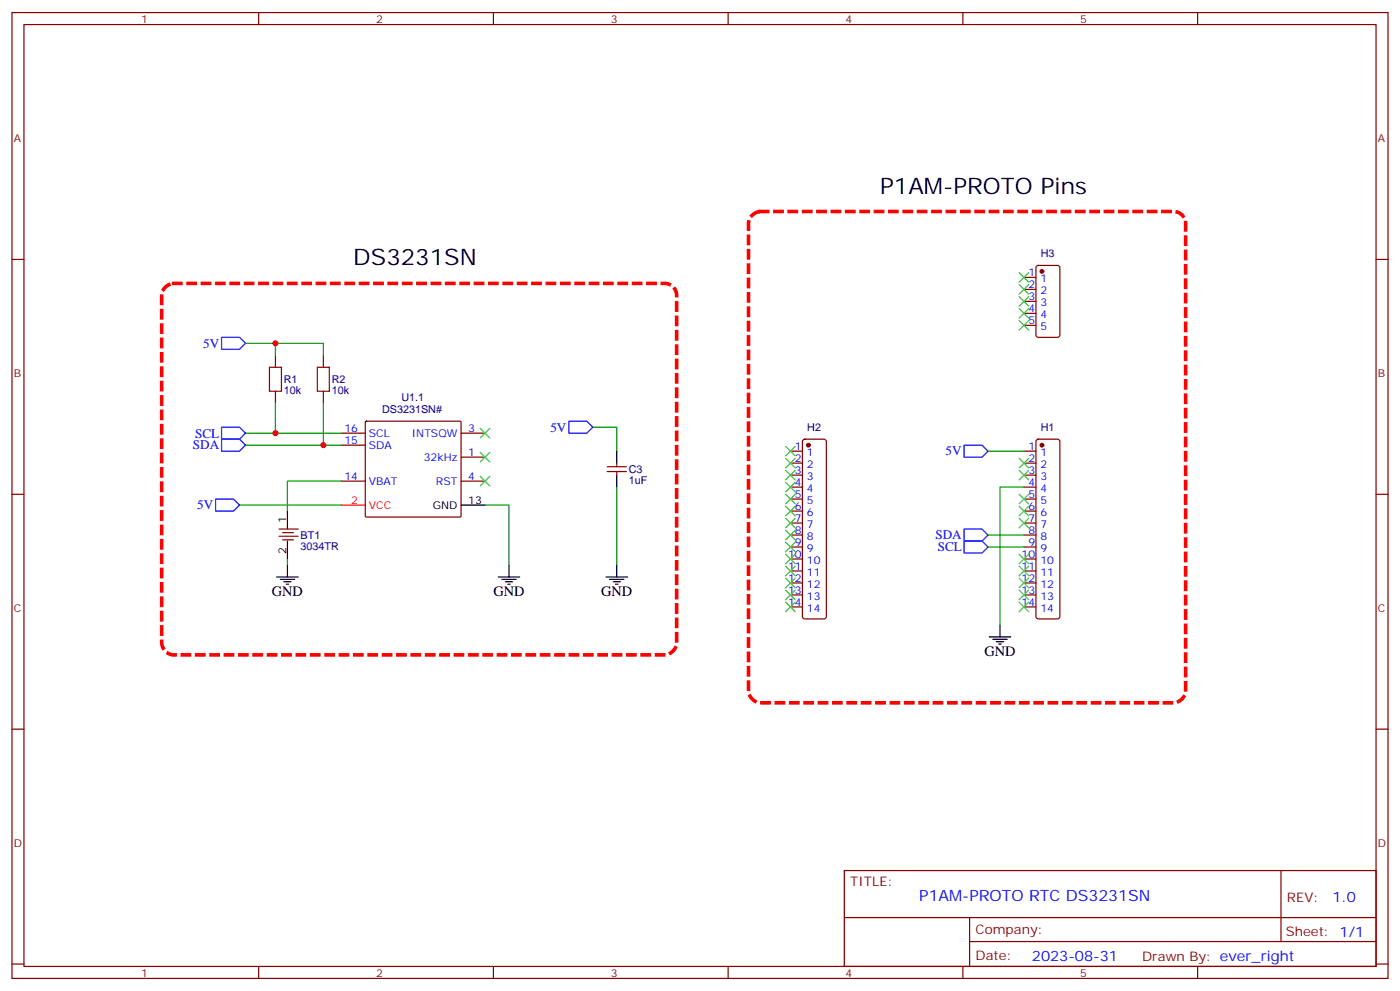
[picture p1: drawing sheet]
<svg xmlns="http://www.w3.org/2000/svg" width="412mm" height="292mm" viewBox="0 0 412 292" stroke-linecap="round" stroke-linejoin="round" font-family="sans-serif">
<g fill="none" stroke="#870000" stroke-width=".35">
<path d="M3.5 3.7h405.4v284.3h-405.4zM7.1 7.2h398.2v277.3h-398.2zM76.2 3.7v3.5M145.3 3.7v3.5M214.5 3.7v3.5M283.6 3.7v3.5M352.8 3.7v3.5M3.5 76.4h3.6M305.4 78.3l.5-.2h5.6l.7 .5v20l-.5 .7h-5.8l-.7-.5v-20zM405.3 76.4h3.6M301.6 81.7h3.6M301.6 85.2h3.6"/>
<path d="M301.6 88.7h3.6M301.6 92.3h3.6M301.6 95.8h3.6M81.1 104.6v3.5M81.1 115.2v3.5M95.2 104.6v3.5M95.2 115.2v3.5M100.5 127.5h7.1M100.5 131.1h7.1M107.7 124.2l.2-.2h27.7l.2 .4v27.6l-.3 .2h-27.7l-.2-.3zM135.8 134.6h7.1M135.8 127.5h7.1"/>
<path d="M178.9 138.8h5.6M178.9 137.4h5.6M181.7 136.3v1.1M181.7 138.8v1.1M232.8 132.8h3.6M232.8 136.3h3.6M232.8 139.9h3.6M236.6 129.5l.5-.2h5.6l.5 .2 .2 .5v51.5l-.2 .5-.5 .2h-5.6l-.5-.2-.2-.5v-51.5zM301.6 132.8h3.6M301.6 136.3h3.6M301.6 139.9h3.6M305.4 129.5l.5-.2h5.6l.5 .2 .2 .5v51.5l-.2 .5-.5 .2h-5.6l-.5-.2-.2-.5v-51.5z"/>
<path d="M3.5 145.5h3.6M82.2 157.9h5.6M82.2 155.8h5.6M83.3 158.9h3.1M83.3 156.8h3.1M100.5 141.6h7.1M135.8 141.6h7.1M232.8 143.4h3.6M232.8 146.9h3.6M232.8 150.5h3.6M232.8 154h3.6M232.8 157.5h3.6"/>
<path d="M301.6 143.4h3.6M301.6 146.9h3.6M301.6 150.5h3.6M301.6 154h3.6M301.6 157.5h3.6M405.3 145.5h3.6M232.8 161h3.6M232.8 164.6h3.6M232.8 168.1h3.6M232.8 171.6h3.6M232.8 175.2h3.6M232.8 178.7h3.6"/>
<path d="M301.6 161h3.6M301.6 164.6h3.6M301.6 168.1h3.6M301.6 171.6h3.6M301.6 175.2h3.6M301.6 178.7h3.6M3.5 214.7h3.6M405.3 214.7h3.6M248.7 256.3h156.6v28.2h-156.6zM377.3 256.3v20.9M248.7 270.1h156.5M285.6 277.2h119.6"/>
<path d="M285.6 270.1v14.2M3.5 283.8h3.6M76.2 284.5v3.5M145.3 284.5v3.5M214.5 284.5v3.5M283.6 284.5v3.5M352.8 284.5v3.5M405.3 283.8h3.6"/>
</g>
<g fill="#870000" stroke="#870000" stroke-width=".35">
<circle cx="306.9" cy="131.1" r=".53"/>
<circle cx="238.1" cy="131.1" r=".53"/>
<circle cx="306.9" cy="79.9" r=".53"/>
</g>
<g fill="none" stroke="#3c3" stroke-width=".35">
<path d="M300.2 80.3l2.8 2.8M300.2 83.8l2.8 2.8M300.2 87.3l2.8 2.8M300.2 90.8l2.8 2.9M300.2 94.4l2.8 2.8M303 80.3l-2.8 2.8M303 83.8l-2.8 2.8M303 87.3l-2.8 2.8M303 90.8l-2.8 2.9M303 94.4l-2.8 2.8M141.5 133.2l2.8 2.8M141.5 126.1l2.8 2.8"/>
<path d="M144.3 133.2l-2.8 2.8M144.3 126.1l-2.8 2.8M231.4 131.4l2.8 2.8M231.4 134.9l2.8 2.9M231.4 138.5l2.8 2.8M234.2 131.4l-2.8 2.8M234.2 134.9l-2.8 2.9M234.2 138.5l-2.8 2.8M300.2 134.9l2.8 2.9M300.2 138.5l2.8 2.8M303 134.9l-2.8 2.9M303 138.5l-2.8 2.8"/>
<path d="M141.5 140.2l2.8 2.9M144.3 140.2l-2.8 2.9M231.4 142l2.8 2.8M231.4 145.5l2.8 2.8M231.4 149l2.8 2.9M231.4 152.6l2.8 2.8M231.4 156.1l2.8 2.8M231.4 159.6l2.8 2.9M234.2 156.1l-2.8 2.8M234.2 159.6l-2.8 2.9M234.2 142l-2.8 2.8M234.2 145.5l-2.8 2.8"/>
<path d="M234.2 149l-2.8 2.9M234.2 152.6l-2.8 2.8M300.2 145.5l2.8 2.8M300.2 149l2.8 2.9M300.2 152.6l2.8 2.8M303 145.5l-2.8 2.8M303 149l-2.8 2.9M303 152.6l-2.8 2.8M231.4 163.2l2.8 2.8M231.4 166.7l2.8 2.8M231.4 170.2l2.8 2.8M231.4 173.7l2.8 2.9"/>
<path d="M231.4 177.3l2.8 2.8M234.2 163.2l-2.8 2.8M234.2 166.7l-2.8 2.8M234.2 170.2l-2.8 2.8M234.2 173.7l-2.8 2.9M234.2 177.3l-2.8 2.8M300.2 163.2l2.8 2.8M300.2 166.7l2.8 2.8M300.2 170.2l2.8 2.8M300.2 173.7l2.8 2.9M300.2 177.3l2.8 2.8M303 163.2l-2.8 2.8"/>
<path d="M303 166.7l-2.8 2.8M303 170.2l-2.8 2.8M303 173.7l-2.8 2.9M303 177.3l-2.8 2.8"/>
</g>
<path d="M100.5 148.7h7.1" fill="none" stroke="#f00" stroke-width=".35"/>
<g fill="none" stroke="#000" stroke-width=".35">
<path d="M181.7 132.8v3.5M181.7 139.9v3.5M84.7 150.5v5.3M84.7 159.3v5.3M135.8 148.7h7.1M81.5 169.9h6.3M82.5 170.6h4.3M83.6 171.3h2.1M84.3 172h.7M84.7 166.3v3.6M146.8 169.9h6.3M147.8 170.6h4.2"/>
<path d="M148.9 171.3h2.1M149.6 172h.7M149.9 166.3v3.6M178.5 169.9h6.4M179.6 170.6h4.2M180.6 171.3h2.1M181.3 172h.7M181.7 166.3v3.6M291.4 187.5h6.3M292.5 188.2h4.2M293.5 188.9h2.1M294.2 189.6h.7"/>
<path d="M294.6 184v3.5"/>
</g>
<path d="M65.3 99.3h5.3l1.7 1.8-1.7 1.7h-5.3zM65.3 125.8h5.3l1.7 1.7-1.7 1.8h-5.3zM65.3 129.3h5.3l1.7 1.8-1.7 1.7h-5.3zM167.6 124h5.3l1.7 1.8-1.7 1.7h-5.3zM284 131.1h5.3l1.7 1.7-1.7 1.8h-5.3zM63.5 146.9h5.3l1.8 1.8-1.8 1.8h-5.3zM284 155.8h5.3l1.7 1.7-1.7 1.8h-5.3zM284 159.3h5.3l1.7 1.7-1.7 1.8h-5.3z" fill="none" stroke="#00f" stroke-width=".35"/>
<g fill="none" stroke="#008700" stroke-width=".35">
<path d="M72.3 101.1h22.9v3.5M81.1 101.1v3.5M81.1 118.7v8.8M95.2 118.7v12.4M72.3 127.5h28.2M72.3 131.1h28.2M174.6 125.8h7.1v7M291 132.8h10.6M70.6 148.7h29.9M100.5 141.6h-15.8v8.9M142.9 148.7h7v17.6M181.7 143.4v22.9"/>
<path d="M291 157.5h10.6M301.6 143.4h-7v40.6M84.7 164.6v1.7M291 161h10.6"/>
</g>
<path d="M79.4 108.1h3.5v7.1h-3.5zM93.5 108.1h3.5v7.1h-3.5z" fill="none" stroke="#a10000" stroke-width=".35"/>
<path d="M224 62.3h121.7a3.5 3.5 0 0 1 3.5 3.5v137.6a3.8 3.8 0 0 1-3.5 3.5h-121.7a3.8 3.8 0 0 1-3.5-3.5v-137.6a3.8 3.8 0 0 1 3.5-3.5M51.2 83.4h144.6a3.5 3.5 0 0 1 3.5 3.6v102.3a3.8 3.8 0 0 1-3.5 3.5h-144.6a3.8 3.8 0 0 1-3.6-3.5v-102.3a3.8 3.8 0 0 1 3.6-3.6" fill="none" stroke="#f00" stroke-width="1.1" stroke-dasharray="2.1 2.1"/>
<g fill="#c00">
<circle cx="81.1" cy="101.1" r=".88"/>
<circle cx="81.1" cy="127.5" r=".88"/>
<circle cx="95.3" cy="131.1" r=".88"/>
</g>
<g font-size="6.7">
<text x="259.3" y="57">P1AM-PROTO Pins</text>
<text x="104.1" y="78.1">DS3231SN</text>
</g>
<text font-size="4.6" fill="#00f" x="270.8" y="265.3">P1AM-PROTO RTC DS3231SN</text>
<g font-size="4.2">
<text x="80.1" y="175.5">GND</text>
<text x="145.3" y="175.5">GND</text>
<text x="177.1" y="175.5">GND</text>
<text x="290" y="193.1">GND</text>
</g>
<g font-size="4.2" fill="#00f">
<text x="392.5" y="265.6">1.0</text>
<text x="304" y="282.9">2023-08-31</text>
</g>
<g font-size="3.9" fill="#00f">
<text x="59.8" y="102.3">5V</text>
<text x="57.5" y="128.8">SCL</text>
<text x="162.1" y="127">5V</text>
<text x="56.8" y="132.3">SDA</text>
<text x="278.5" y="134.1">5V</text>
<text x="58.1" y="150">5V</text>
<text x="275.6" y="158.8">SDA</text>
<text x="276.2" y="162.3">SCL</text>
</g>
<g font-size="3.9" fill="#800">
<text x="250.5" y="260.9">TITLE:</text>
<text x="379.1" y="265.6">REV:</text>
<text x="287.4" y="275.1">Company:</text>
<text x="378.7" y="275.7">Sheet: 1/1</text>
<text x="287.4" y="282.8">Date:</text>
<text x="336.4" y="282.8">Drawn By: ever_right</text>
</g>
<g font-size="3.2" fill="#800">
<text x="41.6" y="6.7">1</text>
<text x="110.8" y="6.7">2</text>
<text x="179.9" y="6.7">3</text>
<text x="249.1" y="6.7">4</text>
<text x="318.2" y="6.7">5</text>
<text x="4.1" y="41.8">A</text>
<text x="405.9" y="41.8">A</text>
<text x="4.1" y="110.9">B</text>
<text x="405.9" y="110.9">B</text>
<text x="4.1" y="180.1">C</text>
<text x="405.9" y="180.1">C</text>
<text x="4.1" y="249.2">D</text>
<text x="405.9" y="249.2">D</text>
<text x="41.6" y="287.5">1</text>
<text x="110.8" y="287.5">2</text>
<text x="179.9" y="287.5">3</text>
<text x="249.1" y="287.5">4</text>
<text x="318.2" y="287.5">5</text>
</g>
<g font-size="3.2" fill="#000080">
<text x="306.6" y="75.7">H3</text>
<text x="83.6" y="112.8">R1</text>
<text x="97.7" y="112.8">R2</text>
<text x="83.6" y="116">10k</text>
<text x="97.7" y="116">10k</text>
<text x="118.2" y="118.1">U1.1</text>
<text x="112.6" y="121.6">DS3231SN#</text>
<text x="237.8" y="126.9">H2</text>
<text x="306.6" y="126.9">H1</text>
<text x="185.2" y="142.4">1uF</text>
<text x="185.2" y="139.3">C3</text>
<text x="88.5" y="161.8">3034TR</text>
<text x="88.5" y="158.7">BT1</text>
</g>
<g font-size="3.2" fill="#00f">
<text x="303" y="81.3">1</text>
<text x="306.5" y="83.1">1</text>
<text x="303" y="84.8">2</text>
<text x="303" y="88.4">3</text>
<text x="306.5" y="86.6">2</text>
<text x="303" y="91.9">4</text>
<text x="303" y="95.4">5</text>
<text x="306.5" y="90.1">3</text>
<text x="306.5" y="93.7">4</text>
<text x="306.5" y="97.2">5</text>
<text x="101.4" y="130.7">15</text>
<text x="101.4" y="127.2">16</text>
<text x="108.7" y="128.6">SCL</text>
<text x="121.3" y="128.6">INTSQW</text>
<text x="137.9" y="127.2">3</text>
<text x="108.7" y="132.1">SDA</text>
<text x="124.8" y="135.6">32kHz</text>
<text x="137.9" y="134.2">1</text>
<text x="234.2" y="132.5">1</text>
<text x="234.2" y="136">2</text>
<text x="237.7" y="134.2">1</text>
<text x="237.7" y="137.8">2</text>
<text x="303" y="132.5">1</text>
<text x="303" y="136">2</text>
<text x="306.5" y="134.2">1</text>
<text x="306.5" y="137.8">2</text>
<text x="101.4" y="141.3">14</text>
<text x="108.7" y="142.7">VBAT</text>
<text x="128.4" y="142.7">RST</text>
<text x="137.9" y="141.3">4</text>
<text x="234.2" y="139.5">3</text>
<text x="234.2" y="143.1">4</text>
<text x="237.7" y="141.3">3</text>
<text x="303" y="139.5">3</text>
<text x="303" y="143.1">4</text>
<text x="306.5" y="141.3">3</text>
<text x="234.2" y="146.6">5</text>
<text x="237.7" y="144.8">4</text>
<text x="237.7" y="148.3">5</text>
<text x="303" y="146.6">5</text>
<text x="306.5" y="144.8">4</text>
<text x="306.5" y="148.3">5</text>
<text x="234.2" y="150.1">6</text>
<text x="234.2" y="153.6">7</text>
<text x="237.7" y="151.9">6</text>
<text x="237.7" y="155.4">7</text>
<text x="303" y="150.1">6</text>
<text x="303" y="153.6">7</text>
<text x="306.5" y="151.9">6</text>
<text x="306.5" y="155.4">7</text>
<text x="234.2" y="157.2">8</text>
<text x="234.2" y="160.7">9</text>
<text x="237.7" y="158.9">8</text>
<text x="303" y="157.2">8</text>
<text x="303" y="160.7">9</text>
<text x="306.5" y="158.9">8</text>
<text x="232.2" y="164.2">10</text>
<text x="232.2" y="167.7">11</text>
<text x="237.7" y="162.5">9</text>
<text x="237.7" y="166">10</text>
<text x="300.9" y="164.2">10</text>
<text x="300.9" y="167.7">11</text>
<text x="306.5" y="162.5">9</text>
<text x="306.5" y="166">10</text>
<text x="232.2" y="171.3">12</text>
<text x="237.7" y="169.5">11</text>
<text x="237.7" y="173">12</text>
<text x="300.9" y="171.3">12</text>
<text x="306.5" y="169.5">11</text>
<text x="306.5" y="173">12</text>
<text x="232.2" y="174.8">13</text>
<text x="232.2" y="178.3">14</text>
<text x="237.7" y="176.6">13</text>
<text x="300.9" y="174.8">13</text>
<text x="300.9" y="178.3">14</text>
<text x="306.5" y="176.6">13</text>
<text x="237.7" y="180.1">14</text>
<text x="306.5" y="180.1">14</text>
</g>
<g font-size="3.2" fill="#f00">
<text x="103.5" y="148.3">2</text>
<text x="108.7" y="149.8">VCC</text>
</g>
<g font-size="3.2">
<text x="127.5" y="149.8">GND</text>
<text x="137.9" y="148.3">13</text>
<text x="84.3" y="154" transform="rotate(-90 84.3 154)">1</text>
<text x="84.3" y="163.1" transform="rotate(-90 84.3 163.1)">2</text>
</g>
</svg>
